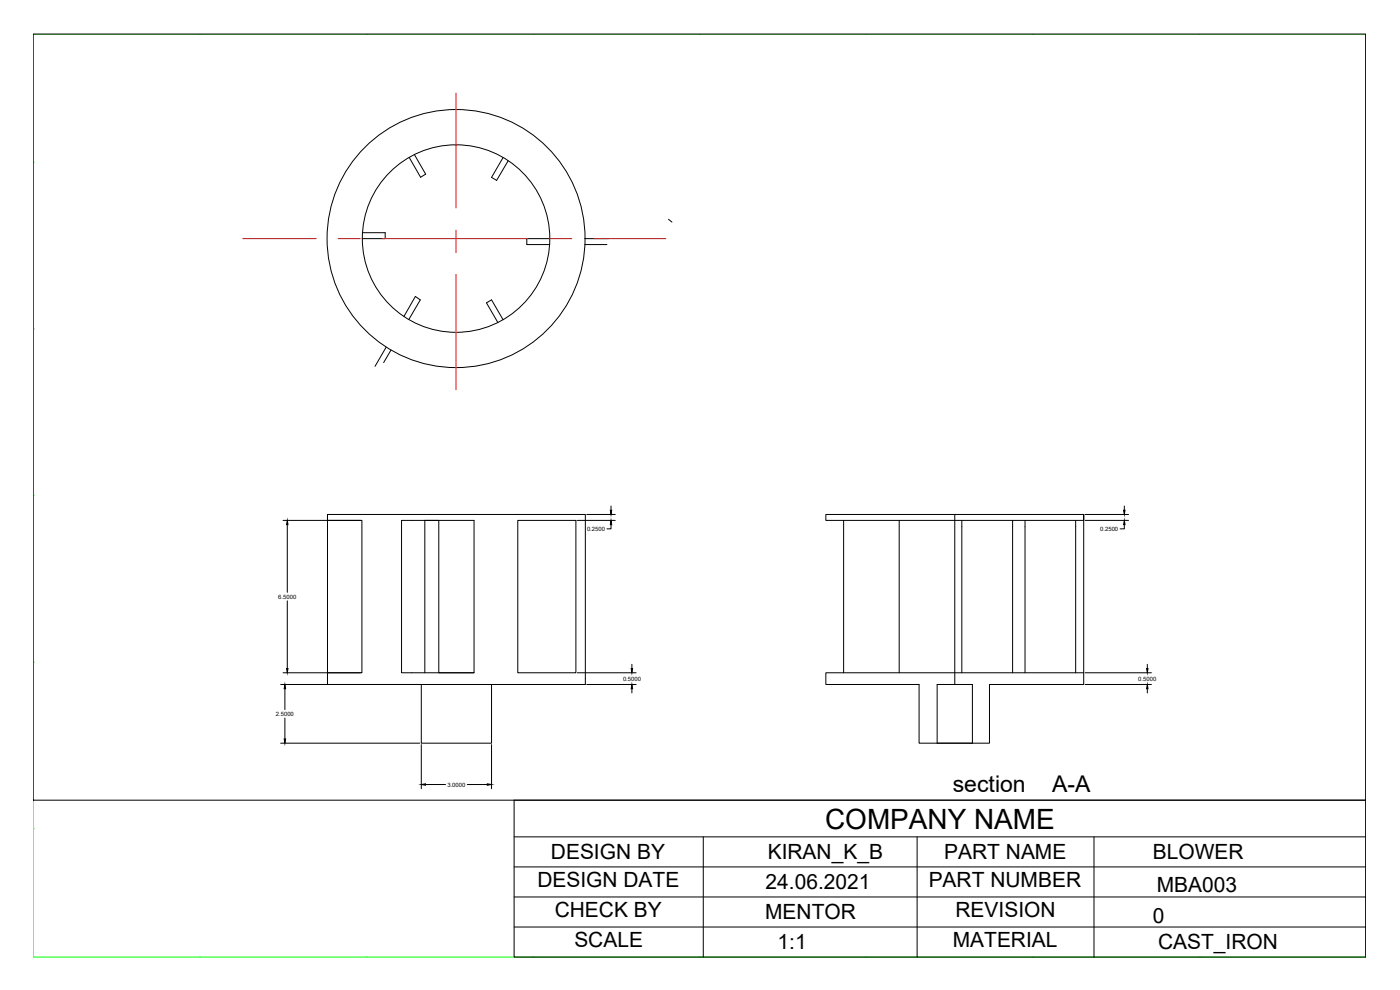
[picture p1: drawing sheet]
<svg xmlns="http://www.w3.org/2000/svg" width="420mm" height="297mm" viewBox="0 0 420 297" stroke-linecap="round" stroke-linejoin="round" font-family="sans-serif">
<!-- layer: template -->
<g fill="none" stroke="#0f0" stroke-width=".3">
<path d="M9.9 10.2h400v277h-400zM9.9 10.2h.1M59.9 10.2h.1M109.9 10.2h.1M159.9 10.2h.1M209.9 10.2h.1M259.9 10.2h.1M309.9 10.2h.1M359.9 10.2h.1M409.9 10.2h.1M9.9 48.7h.1M409.9 48.7h.1"/>
<path d="M9.9 98.7h.1M409.9 98.7h.1M9.9 148.7h.1M409.9 148.7h.1M9.9 198.7h.1M409.9 198.7h.1M9.9 248.7h.1M409.9 248.7h.1M9.9 287.2h.1M59.9 287.2h.1M109.9 287.2h.1M159.9 287.2h.1"/>
<path d="M209.9 287.2h.1M259.9 287.2h.1M309.9 287.2h.1M359.9 287.2h.1M409.9 287.2h.1"/>
</g>
<!-- layer: 0 -->
<g fill="none" stroke="#000" stroke-width=".3">
<path d="M9.9 10.2h400v229.9h-400zM127.7 52.3l-1.5 .9M147.5 53.2l1.5 .9M115.6 69.8v1.8h-6.9M162.1 61.8h.1M165 71.6h-6.9v1.8M175.5 73.4h6.6M175.5 71.6h7.2M200.6 65.8l1.1 .8M124.7 89l1.4 1M147.5 90l-1.5 .9M115.9 104.2l-3.3 5.7"/>
<path d="M117.3 105l-2.2 3.8M281.2 223h10.6M154.3 240.1h255.6v47.1h-255.6zM154.3 251.1h255.6M211.1 251.1v36.1M275.2 251.1v36.1M328.3 251.1v36.1M154.3 260.1h255.6M154.3 269.1h255.6M154.3 278.1h255.6"/>
</g>
<!-- layer: blower -->
<g fill="none" stroke="#000" stroke-width=".3">
<path d="M122.8 47.2l3.4 6M124.4 46.4l3.3 5.9M151 47.3l-3.5 5.9M152.5 48.2l-3.5 5.9M108.7 69.8h6.9M158.1 73.4h6.8M124.7 89l-3.5 6M126.1 90l-3.4 5.9M146 90.9l3.4 5.9M147.5 90l3.5 5.9M84.9 156.1h23.3M86.2 157.4v20.3"/>
<path d="M98.3 154.4h77.4v51h-91.5M98.3 154.4v51M98.3 154.4v1.7h10.3v45.8h-10.3M120.5 156.1h21.8v45.8h-21.8zM155.4 156.1h17.4v45.8h-17.4zM173.3 156.1h11.3M176.1 154.4h8.5M183.4 157.4v1.3h-1.3M183.4 151.8v1.3M253.2 156.1v45.8M269.9 156.1v45.8M286.5 154.4v51"/>
<path d="M288.7 156.1v45.8M303.9 156.1v45.8M307.6 156.1v45.8M322.8 156.1v45.8M325.2 154.4h-77.4v1.7h77.4v-1.7v51h-28.2v17.6h-21.2v-17.6h-28v-3.5h77.4M325.7 156.1h13M325.7 154.4h13M337.4 157.4v1.3h-1.2M337.4 151.8v1.3M86.2 180.3v20.3M189.6 199.3v1.3M344.3 199.3v1.3"/>
<path d="M84.9 201.9h23.3M85.5 206.6v6.3M85.5 215.4v6.3M126.4 205.4v17.6h21.1v-17.6M127.5 201.9v-45.8h4.2v45.8h10.6M173.3 201.9h17.6M176.1 205.4h14.8M189.6 206.6v1.3M325.7 205.4h19.9M325.7 201.9h19.9M344.3 206.6v1.3M84.2 223h41.8"/>
<path d="M126.4 223.4v13.3M127.7 235.4h6M140.2 235.4h6M147.5 223.4v13.3M281.2 223v-17.6h10.6v17.6"/>
<circle cx="136.9" cy="71.6" r="38.7"/>
<circle cx="136.9" cy="71.6" r="28.1"/>
</g>
<g fill="#000" stroke="#000" stroke-width=".3">
<path d="M86.2 156.1l.2 1.3h-.4zM183.2 153.1h.4l-.2 1.3zM183.4 156.1l.2 1.3h-.4zM337.2 153.1h.4l-.2 1.3zM337.4 156.1l.2 1.3h-.4zM85.5 205.4l.2 1.2h-.4zM86 200.6h.4l-.2 1.3zM189.4 200.6h.5l-.3 1.3zM189.6 205.4l.3 1.2h-.5zM344.1 200.6h.4l-.2 1.3zM344.3 205.4l.2 1.2h-.4zM85.3 221.7h.4l-.2 1.3z"/>
<path d="M126.4 235.4l1.3-.2v.4zM146.2 235.2l1.3 .2-1.3 .2z"/>
</g>
<!-- layer: line -->
<path d="M136.8 27.9v34.5M72.8 71.6h22.1M101.5 71.6h6.6M114.8 71.6h43.5M136.8 69.1v6.6M165 71.6h6.6M178.3 71.6h21.5M136.8 82.4v34.5" fill="none" stroke="#f00" stroke-width=".3"/>
<text font-size="8.4" x="247.6" y="248.6">COMPANY NAME</text>
<g font-size="6.9">
<text x="285.9" y="237.5">section</text>
<text x="315.8" y="237.5">A-A</text>
</g>
<g font-size="6.3">
<text x="165.3" y="257.9">DESIGN BY</text>
<text x="230.4" y="257.7">KIRAN_K_B</text>
<text x="283.4" y="257.9">PART NAME</text>
<text x="346" y="257.9">BLOWER</text>
<text x="161.3" y="266.2">DESIGN DATE</text>
<text x="229.8" y="266.6">24.06.2021</text>
<text x="278.7" y="266.1">PART NUMBER</text>
<text x="347.2" y="267.7">MBA003</text>
<text x="166.5" y="275.2">CHECK BY</text>
<text x="229.6" y="275.7">MENTOR</text>
<text x="286.8" y="275.2">REVISION</text>
<text x="346" y="276.9">0</text>
<text x="172.4" y="284.2">SCALE</text>
<text x="233.4" y="284.7">1:1</text>
<text x="285.9" y="284.2">MATERIAL</text>
<text x="347.5" y="284.7">CAST_IRON</text>
</g>
<g font-size="1.8">
<text x="176.2" y="159.3">0.2500</text>
<text x="330.2" y="159.3">0.2500</text>
<text x="83.5" y="179.6">6.5000</text>
<text x="187" y="204.2">0.5000</text>
<text x="341.6" y="204.2">0.5000</text>
<text x="82.8" y="214.8">2.5000</text>
<text x="134.3" y="236">3.0000</text>
</g>
</svg>
